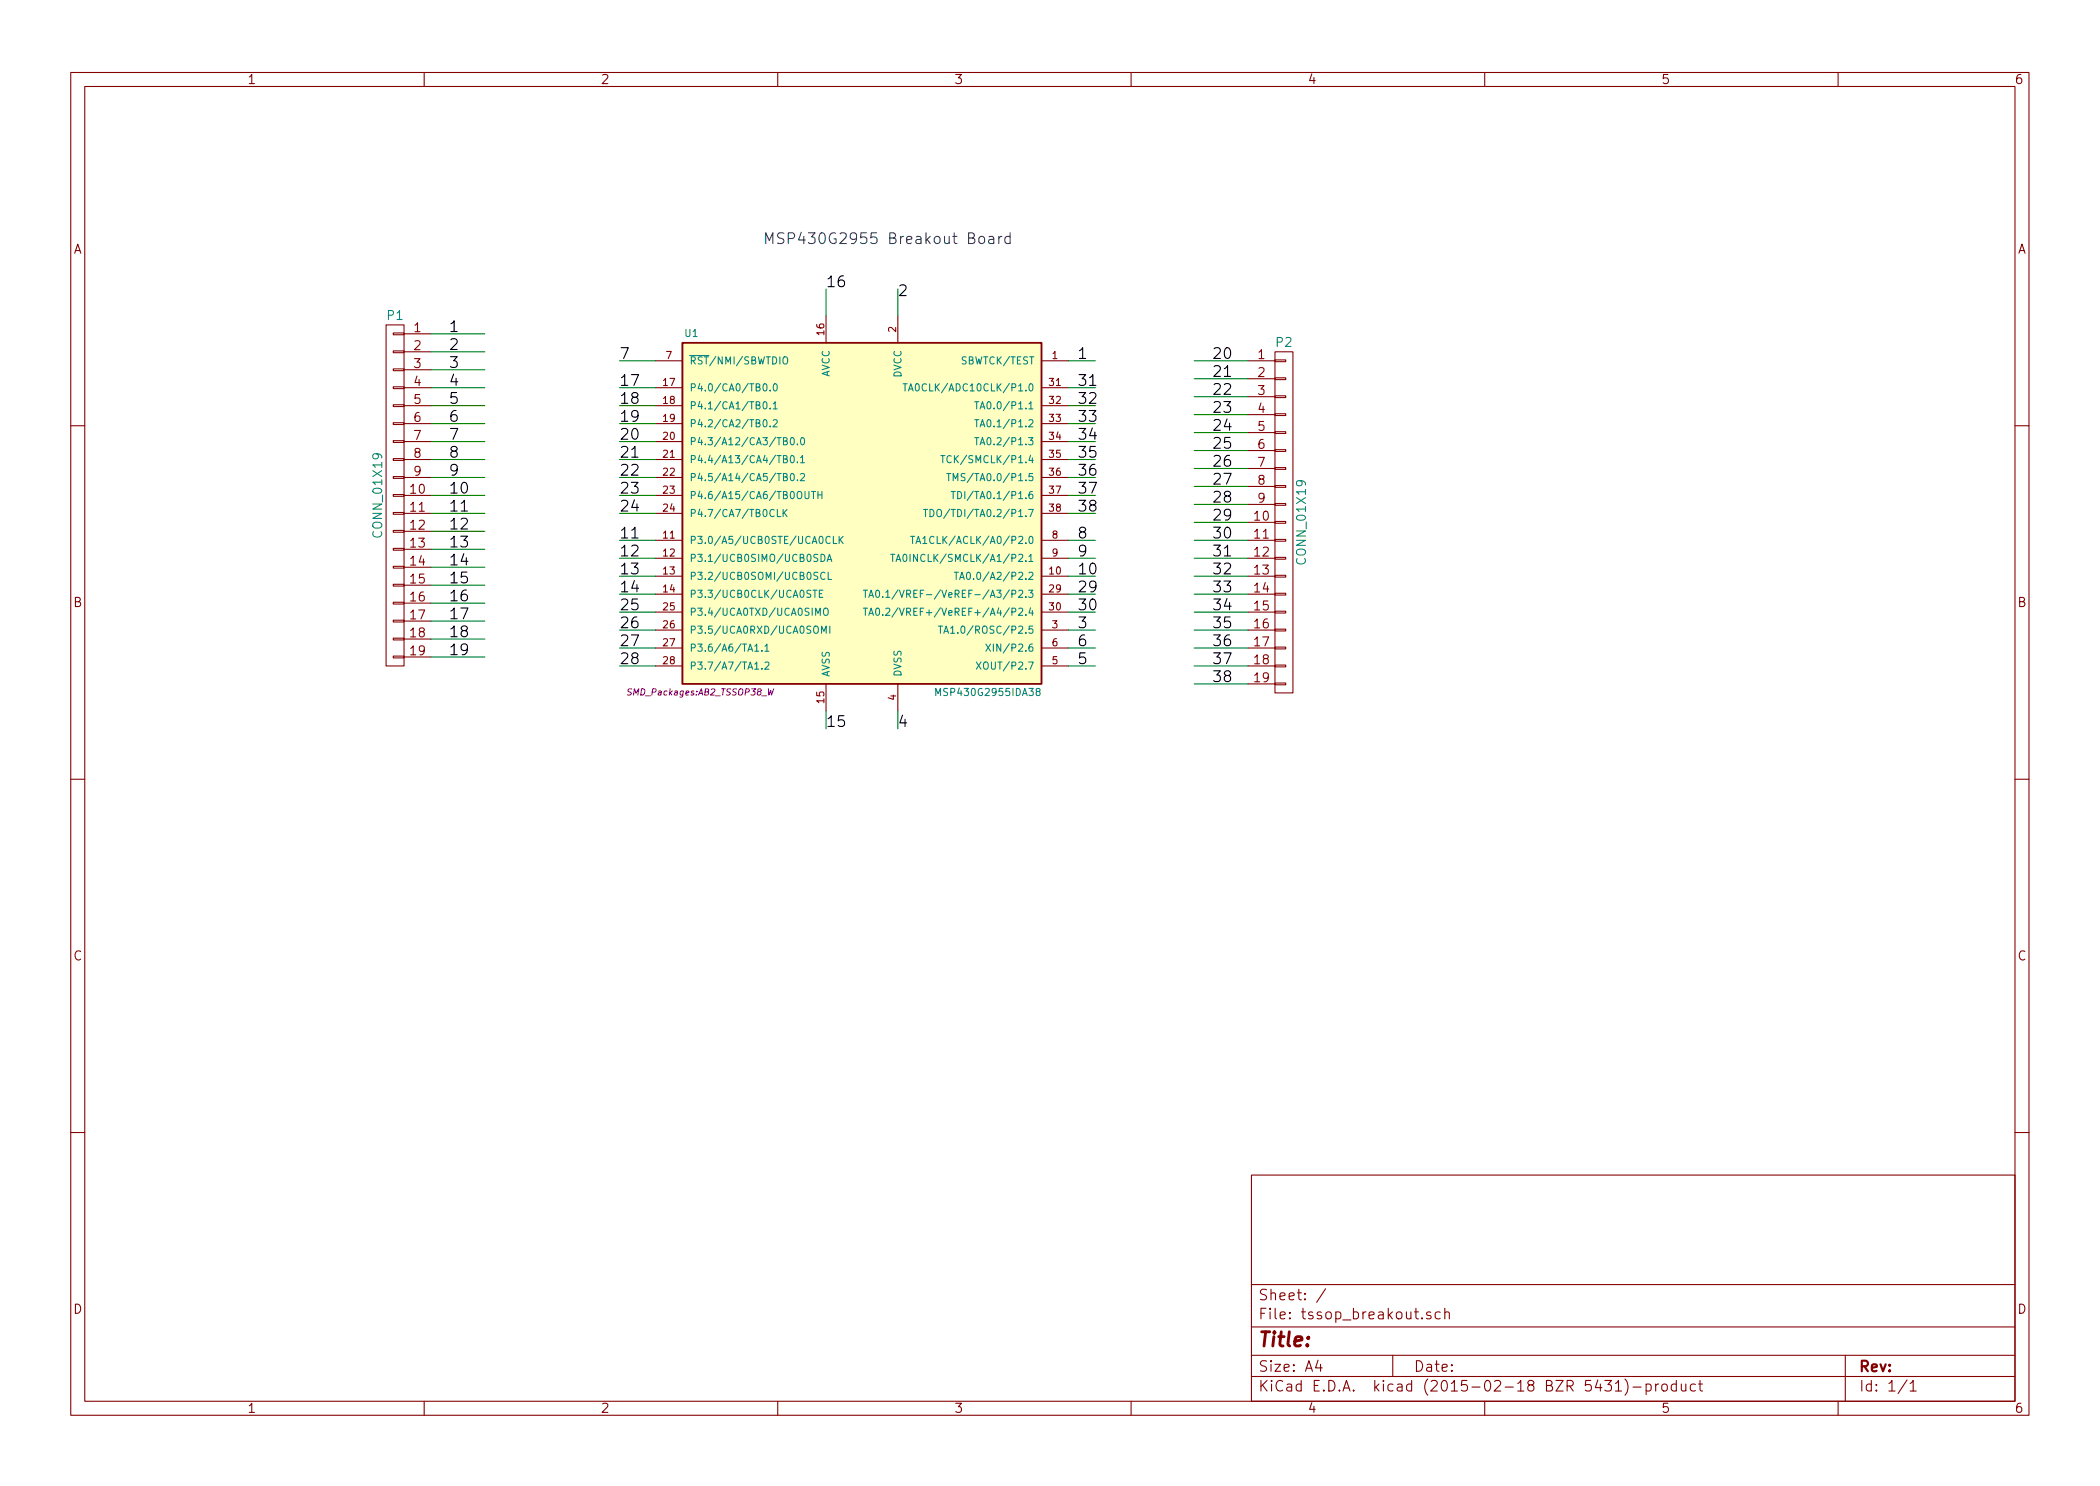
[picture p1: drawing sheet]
EESchema Schematic File Version 2
LIBS:power
LIBS:device
LIBS:transistors
LIBS:conn
LIBS:linear
LIBS:regul
LIBS:74xx
LIBS:cmos4000
LIBS:adc-dac
LIBS:memory
LIBS:xilinx
LIBS:special
LIBS:microcontrollers
LIBS:dsp
LIBS:microchip
LIBS:analog_switches
LIBS:motorola
LIBS:texas
LIBS:intel
LIBS:audio
LIBS:interface
LIBS:digital-audio
LIBS:philips
LIBS:display
LIBS:cypress
LIBS:siliconi
LIBS:opto
LIBS:atmel
LIBS:contrib
LIBS:valves
LIBS:msp430
LIBS:tssop_breakout-cache
EELAYER 25 0
EELAYER END
$Descr A4 11693 8268
encoding utf-8
Sheet 1 1
Title ""
Date ""
Rev ""
Comp ""
Comment1 ""
Comment2 ""
Comment3 ""
Comment4 ""
$EndDescr
$Comp
L MSP430G2955IDA38 U1
U 1 1
P 4800 2850
F 0 "U1" H 3850 3850 40  0000 C CNN
F 1 "MSP430G2955IDA38" H 5500 1850 40  0000 C CNN
F 2 "SMD_Packages:AB2_TSSOP38_W" H 3900 1850 35  0000 C CIN
F 3 "" H 4800 2850 60  0000 C CNN
	1    4800 2850
	1    0    0    -1  
$EndComp
$Comp
L CONN_01X19 P1
U 1 1
P 2200 2750
F 0 "P1" H 2200 3750 50  0000 C CNN
F 1 "CONN_01X19" V 2300 2750 50  0000 C CNN
F 2 "Pin_Headers:Pin_Header_Straight_1x19" H 2200 2750 60  0001 C CNN
F 3 "" H 2200 2750 60  0000 C CNN
	1    2200 2750
	-1   0    0    -1  
$EndComp
Wire Wire Line
	2400 1850 2700 1850
Wire Wire Line
	2400 1950 2700 1950
Wire Wire Line
	2400 2050 2700 2050
Wire Wire Line
	2400 2150 2700 2150
Wire Wire Line
	2400 2250 2700 2250
Wire Wire Line
	2400 2350 2700 2350
Wire Wire Line
	2400 2450 2700 2450
Wire Wire Line
	2400 2550 2700 2550
Wire Wire Line
	2400 2650 2700 2650
Wire Wire Line
	2400 2750 2700 2750
Wire Wire Line
	2400 2850 2700 2850
Wire Wire Line
	2400 2950 2700 2950
Wire Wire Line
	2400 3050 2700 3050
Wire Wire Line
	2400 3150 2700 3150
Wire Wire Line
	2400 3250 2700 3250
Wire Wire Line
	2400 3350 2700 3350
Wire Wire Line
	2400 3450 2700 3450
Wire Wire Line
	2400 3550 2700 3550
Wire Wire Line
	2400 3650 2700 3650
$Comp
L CONN_01X19 P2
U 1 1
P 7150 2900
F 0 "P2" H 7150 3900 50  0000 C CNN
F 1 "CONN_01X19" V 7250 2900 50  0000 C CNN
F 2 "Pin_Headers:Pin_Header_Straight_1x19" H 7150 2900 60  0001 C CNN
F 3 "" H 7150 2900 60  0000 C CNN
	1    7150 2900
	1    0    0    -1  
$EndComp
Wire Wire Line
	6950 2000 6650 2000
Wire Wire Line
	6950 2100 6650 2100
Wire Wire Line
	6950 2200 6650 2200
Wire Wire Line
	6950 2300 6650 2300
Wire Wire Line
	6950 2400 6650 2400
Wire Wire Line
	6950 2500 6650 2500
Wire Wire Line
	6950 2600 6650 2600
Wire Wire Line
	6950 2700 6650 2700
Wire Wire Line
	6950 2800 6650 2800
Wire Wire Line
	6950 2900 6650 2900
Wire Wire Line
	6950 3000 6650 3000
Wire Wire Line
	6950 3100 6650 3100
Wire Wire Line
	6950 3200 6650 3200
Wire Wire Line
	6950 3300 6650 3300
Wire Wire Line
	6950 3400 6650 3400
Wire Wire Line
	6950 3500 6650 3500
Wire Wire Line
	6950 3600 6650 3600
Wire Wire Line
	6950 3700 6650 3700
Wire Wire Line
	6950 3800 6650 3800
Text Label 2500 1850 0    60   ~ 0
1
Text Label 2500 1950 0    60   ~ 0
2
Text Label 2500 2050 0    60   ~ 0
3
Text Label 2500 2150 0    60   ~ 0
4
Text Label 2500 2250 0    60   ~ 0
5
Text Label 2500 2350 0    60   ~ 0
6
Text Label 2500 2450 0    60   ~ 0
7
Text Label 2500 2550 0    60   ~ 0
8
Text Label 2500 2650 0    60   ~ 0
9
Text Label 2500 2750 0    60   ~ 0
10
Text Label 2500 2850 0    60   ~ 0
11
Text Label 2500 2950 0    60   ~ 0
12
Text Label 2500 3050 0    60   ~ 0
13
Text Label 2500 3150 0    60   ~ 0
14
Text Label 2500 3250 0    60   ~ 0
15
Text Label 2500 3350 0    60   ~ 0
16
Text Label 2500 3450 0    60   ~ 0
17
Text Label 2500 3550 0    60   ~ 0
18
Text Label 2500 3650 0    60   ~ 0
19
Text Label 6750 2000 0    60   ~ 0
20
Text Label 6750 2100 0    60   ~ 0
21
Text Label 6750 2200 0    60   ~ 0
22
Text Label 6750 2300 0    60   ~ 0
23
Text Label 6750 2400 0    60   ~ 0
24
Text Label 6750 2500 0    60   ~ 0
25
Text Label 6750 2600 0    60   ~ 0
26
Text Label 6750 2700 0    60   ~ 0
27
Text Label 6750 2800 0    60   ~ 0
28
Text Label 6750 2900 0    60   ~ 0
29
Text Label 6750 3000 0    60   ~ 0
30
Text Label 6750 3100 0    60   ~ 0
31
Text Label 6750 3200 0    60   ~ 0
32
Text Label 6750 3300 0    60   ~ 0
33
Text Label 6750 3400 0    60   ~ 0
34
Text Label 6750 3500 0    60   ~ 0
35
Text Label 6750 3600 0    60   ~ 0
36
Text Label 6750 3700 0    60   ~ 0
37
Text Label 6750 3800 0    60   ~ 0
38
Wire Wire Line
	5000 1750 5000 1600
Text Label 5000 1650 0    60   ~ 0
2
Wire Wire Line
	5950 2000 6100 2000
Text Label 6000 2000 0    60   ~ 0
1
Wire Wire Line
	5950 2150 6100 2150
Wire Wire Line
	5950 2250 6100 2250
Text Label 6000 2150 0    60   ~ 0
31
Wire Wire Line
	5950 2350 6100 2350
Wire Wire Line
	5950 2450 6100 2450
Wire Wire Line
	5950 2550 6100 2550
Wire Wire Line
	5950 2650 6100 2650
Wire Wire Line
	5950 2750 6100 2750
Wire Wire Line
	5950 2850 6100 2850
Wire Wire Line
	5950 3000 6100 3000
Wire Wire Line
	5950 3100 6100 3100
Wire Wire Line
	5950 3200 6100 3200
Wire Wire Line
	5950 3300 6100 3300
Wire Wire Line
	5950 3400 6100 3400
Wire Wire Line
	5950 3500 6100 3500
Wire Wire Line
	5950 3600 6100 3600
Wire Wire Line
	5950 3700 6100 3700
Wire Wire Line
	3650 2000 3450 2000
Wire Wire Line
	3650 2150 3450 2150
Wire Wire Line
	3650 2250 3450 2250
Wire Wire Line
	3650 2350 3450 2350
Wire Wire Line
	3650 2450 3450 2450
Wire Wire Line
	3650 2550 3450 2550
Wire Wire Line
	3650 2650 3450 2650
Wire Wire Line
	3650 2750 3450 2750
Wire Wire Line
	3650 2850 3450 2850
Wire Wire Line
	3650 3000 3450 3000
Wire Wire Line
	3650 3100 3450 3100
Wire Wire Line
	3650 3200 3450 3200
Wire Wire Line
	3650 3300 3450 3300
Wire Wire Line
	3650 3400 3450 3400
Wire Wire Line
	3650 3500 3450 3500
Wire Wire Line
	3650 3600 3450 3600
Wire Wire Line
	3650 3700 3450 3700
Wire Wire Line
	4600 3950 4600 4050
Wire Wire Line
	5000 3950 5000 4050
Text Label 6000 2250 0    60   ~ 0
32
Text Label 6000 2350 0    60   ~ 0
33
Text Label 6000 2450 0    60   ~ 0
34
Text Label 6000 2550 0    60   ~ 0
35
Text Label 6000 2650 0    60   ~ 0
36
Text Label 6000 2750 0    60   ~ 0
37
Text Label 6000 2850 0    60   ~ 0
38
Text Label 6000 3000 0    60   ~ 0
8
Text Label 6000 3100 0    60   ~ 0
9
Text Label 6000 3200 0    60   ~ 0
10
Text Label 6000 3300 0    60   ~ 0
29
Text Label 6000 3400 0    60   ~ 0
30
Text Label 6000 3500 0    60   ~ 0
3
Text Label 6000 3600 0    60   ~ 0
6
Text Label 6000 3700 0    60   ~ 0
5
Text Label 5000 4050 0    60   ~ 0
4
Text Label 4600 4050 0    60   ~ 0
15
Text Label 3450 2000 0    60   ~ 0
7
Text Label 3450 2150 0    60   ~ 0
17
Text Label 3450 2250 0    60   ~ 0
18
Text Label 3450 2350 0    60   ~ 0
19
Text Label 3450 2450 0    60   ~ 0
20
Text Label 3450 2550 0    60   ~ 0
21
Text Label 3450 2650 0    60   ~ 0
22
Text Label 3450 2750 0    60   ~ 0
23
Text Label 3450 2850 0    60   ~ 0
24
Text Label 3450 3000 0    60   ~ 0
11
Text Label 3450 3100 0    60   ~ 0
12
Text Label 3450 3200 0    60   ~ 0
13
Text Label 3450 3300 0    60   ~ 0
14
Text Label 3450 3400 0    60   ~ 0
25
Text Label 3450 3500 0    60   ~ 0
26
Text Label 3450 3600 0    60   ~ 0
27
Text Label 3450 3700 0    60   ~ 0
28
Wire Wire Line
	4600 1750 4600 1600
Text Label 4600 1600 0    60   ~ 0
16
Text Notes 4250 1350 0    60   ~ 0
MSP430G2955 Breakout Board
$EndSCHEMATC
